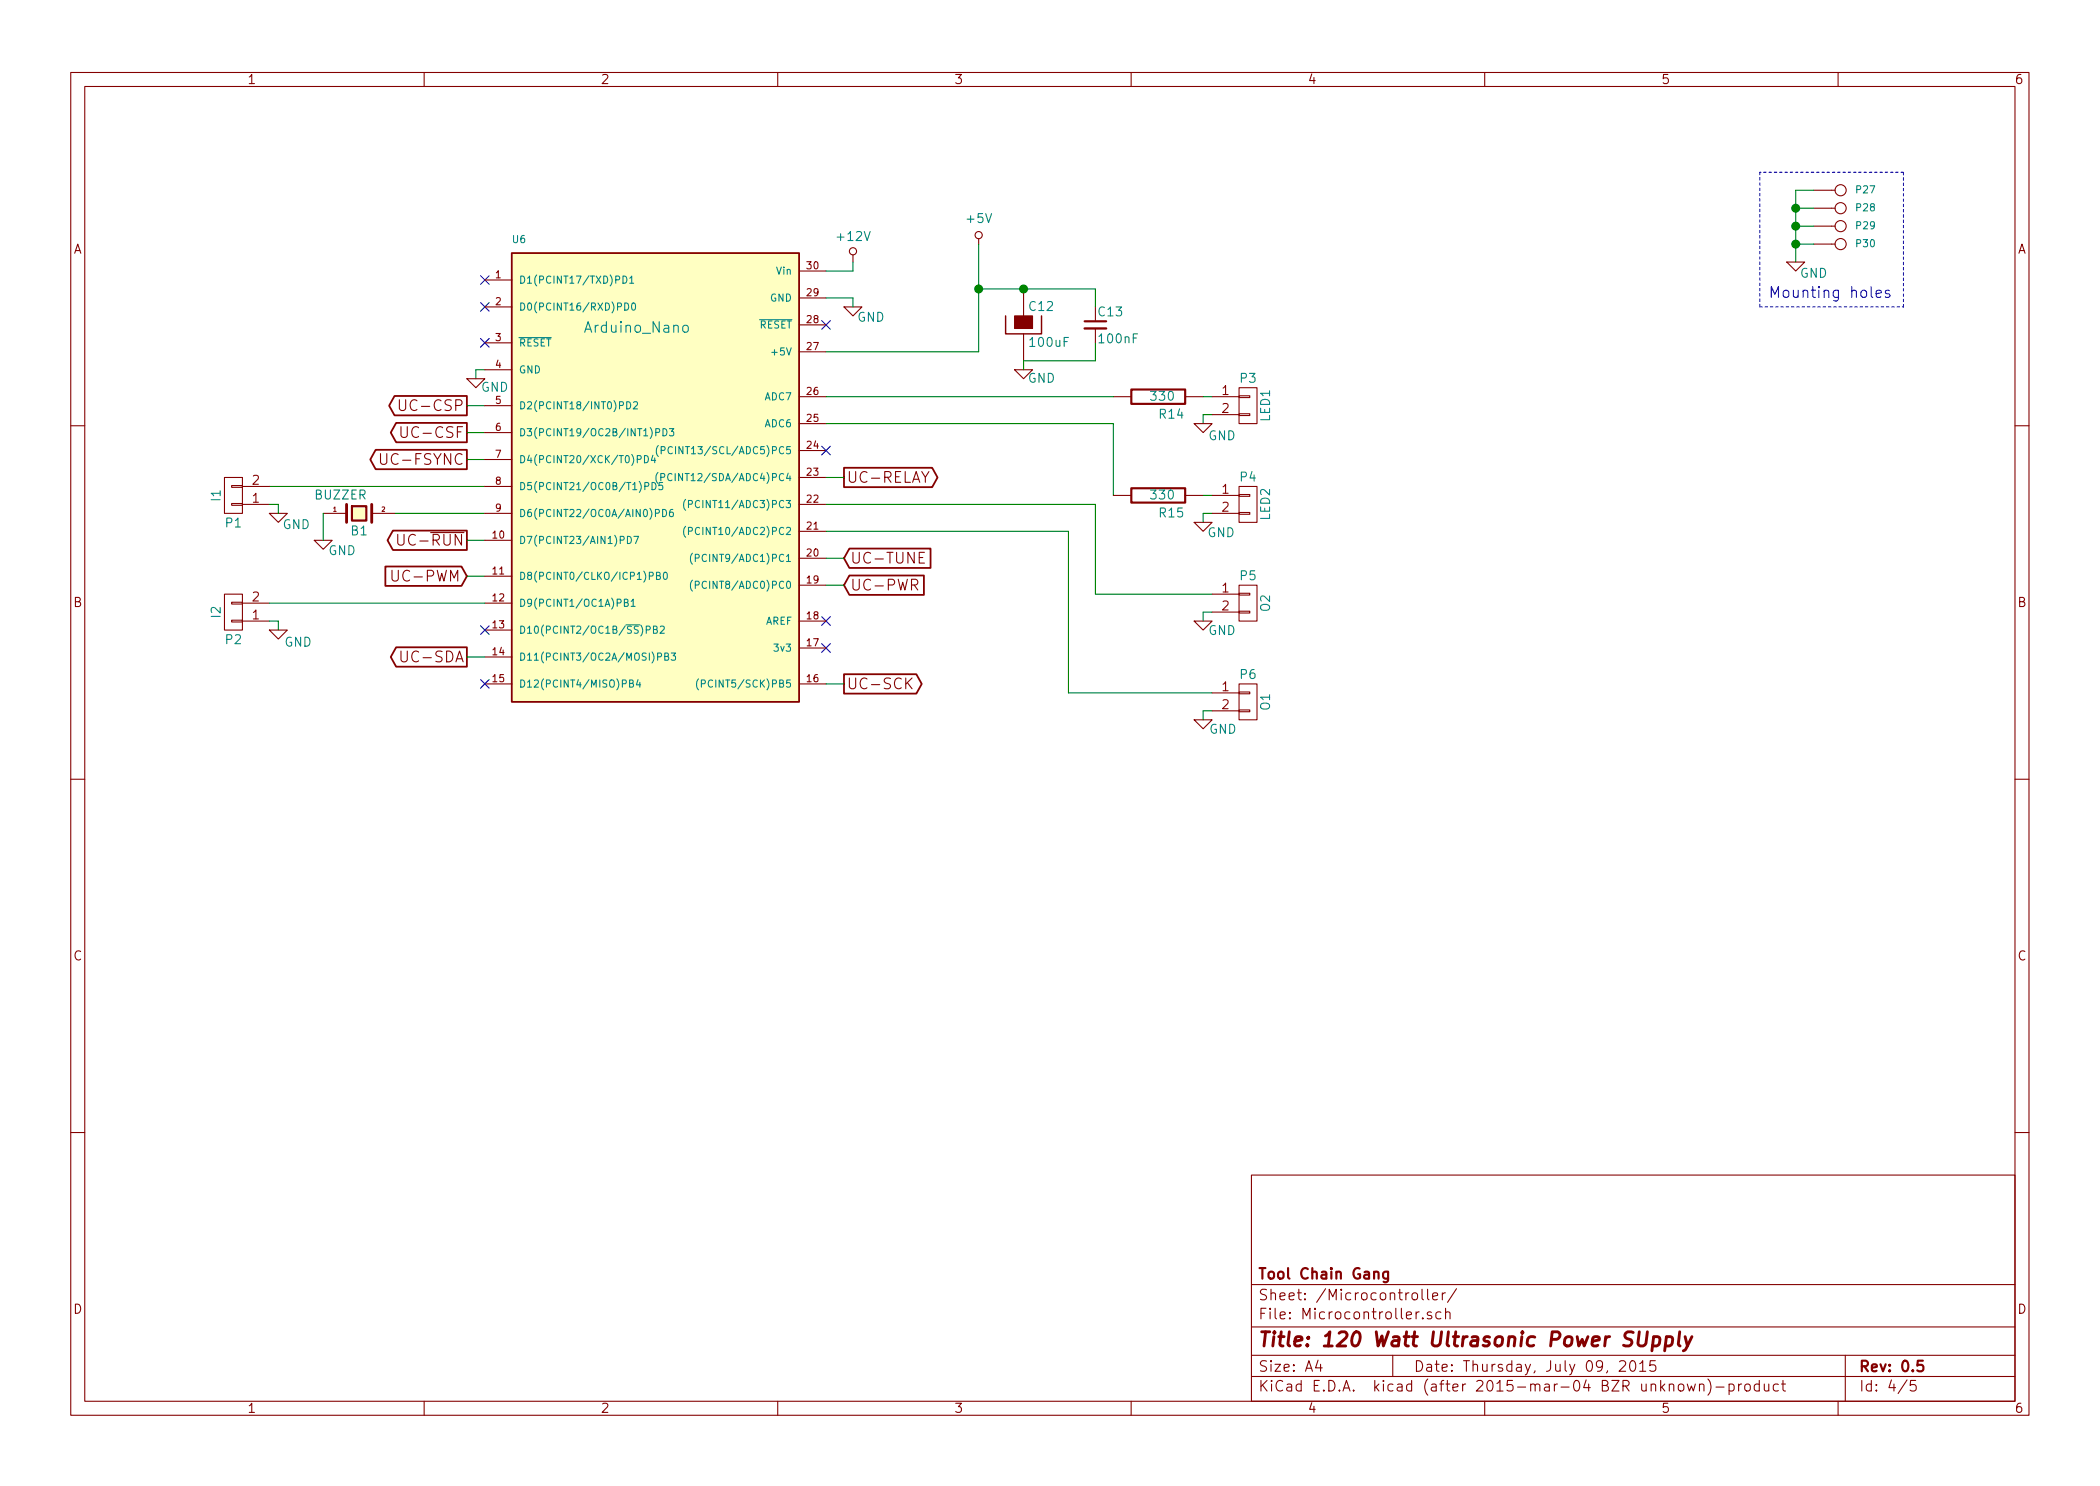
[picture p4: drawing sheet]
EESchema Schematic File Version 2
LIBS:power
LIBS:device
LIBS:transistors
LIBS:conn
LIBS:linear
LIBS:regul
LIBS:74xx
LIBS:cmos4000
LIBS:adc-dac
LIBS:memory
LIBS:xilinx
LIBS:special
LIBS:microcontrollers
LIBS:dsp
LIBS:microchip
LIBS:analog_switches
LIBS:motorola
LIBS:texas
LIBS:intel
LIBS:audio
LIBS:interface
LIBS:digital-audio
LIBS:philips
LIBS:display
LIBS:cypress
LIBS:siliconi
LIBS:opto
LIBS:atmel
LIBS:contrib
LIBS:valves
LIBS:ArduinoNano
LIBS:MCP4131
LIBS:MCP4161
LIBS:SG3525
LIBS:VRef
LIBS:ACS712
LIBS:PiezoBuzzer
LIBS:AD9833_Board
LIBS:SMPS
LIBS:OPA350
LIBS:SN74LVC2G157
LIBS:74HC1G86
LIBS:Relay_EE5
LIBS:Schematic-cache
EELAYER 25 0
EELAYER END
$Descr A4 11693 8268
encoding utf-8
Sheet 4 5
Title "120 Watt Ultrasonic Power SUpply"
Date "Thursday, July 09, 2015"
Rev "0.5"
Comp "Tool Chain Gang"
Comment1 ""
Comment2 ""
Comment3 ""
Comment4 ""
$EndDescr
Wire Wire Line
	1500 2700 2700 2700
Text GLabel 4700 3800 2    60   Output ~ 0
UC-SCK
Text GLabel 2600 3650 0    60   Output ~ 0
UC-SDA
Text GLabel 2600 3000 0    60   Output ~ 0
UC-~RUN
Wire Wire Line
	2600 3000 2700 3000
Text GLabel 2600 2250 0    60   Output ~ 0
UC-CSP
Wire Wire Line
	2600 2250 2700 2250
Text GLabel 2600 2400 0    60   Output ~ 0
UC-CSF
Wire Wire Line
	2600 2400 2700 2400
Wire Wire Line
	2200 2850 2700 2850
NoConn ~ 2700 1900
NoConn ~ 4600 1800
$Comp
L GND #PWR037
U 1 1
P 4750 1700
F 0 "#PWR037" H 4750 1450 50  0001 C CNN
F 1 "GND" H 4850 1640 50  0000 C CNN
F 2 "" H 4750 1700 60  0000 C CNN
F 3 "" H 4750 1700 60  0000 C CNN
	1    4750 1700
	1    0    0    -1  
$EndComp
$Comp
L +5V #PWR038
U 1 1
P 5450 1350
F 0 "#PWR038" H 5450 1200 50  0001 C CNN
F 1 "+5V" H 5450 1490 50  0000 C CNN
F 2 "" H 5450 1350 60  0000 C CNN
F 3 "" H 5450 1350 60  0000 C CNN
	1    5450 1350
	1    0    0    -1  
$EndComp
Wire Wire Line
	5450 1950 5450 1350
Wire Wire Line
	4600 1950 5450 1950
NoConn ~ 4600 3600
NoConn ~ 4600 3450
NoConn ~ 2700 1550
NoConn ~ 2700 1700
Text GLabel 4700 3250 2    60   Input ~ 0
UC-PWR
Wire Wire Line
	4700 3250 4600 3250
$Comp
L PIEZO_BUZZER B1
U 1 1
P 2000 2850
F 0 "B1" H 2000 2750 50  0000 C CNN
F 1 "BUZZER" H 1750 2950 50  0000 L CNN
F 2 "Discret:BUZ3-5" H 2000 2850 60  0001 C CNN
F 3 "" H 2000 2850 60  0000 C CNN
	1    2000 2850
	1    0    0    -1  
$EndComp
Wire Wire Line
	2700 2050 2650 2050
Wire Wire Line
	2650 2050 2650 2100
$Comp
L GND #PWR039
U 1 1
P 2650 2100
F 0 "#PWR039" H 2650 1850 50  0001 C CNN
F 1 "GND" H 2755 2050 50  0000 C CNN
F 2 "" H 2650 2100 60  0000 C CNN
F 3 "" H 2650 2100 60  0000 C CNN
	1    2650 2100
	1    0    0    -1  
$EndComp
$Comp
L CP C12
U 1 1
P 5700 1800
F 0 "C12" H 5725 1900 50  0000 L CNN
F 1 "100uF" H 5725 1700 50  0000 L CNN
F 2 "Capacitors_SMD:c_elec_8x6.7" H 5738 1650 30  0001 C CNN
F 3 "" H 5700 1800 60  0000 C CNN
	1    5700 1800
	1    0    0    -1  
$EndComp
$Comp
L GND #PWR040
U 1 1
P 5700 2050
F 0 "#PWR040" H 5700 1800 50  0001 C CNN
F 1 "GND" H 5800 2000 50  0000 C CNN
F 2 "" H 5700 2050 60  0000 C CNN
F 3 "" H 5700 2050 60  0000 C CNN
	1    5700 2050
	1    0    0    -1  
$EndComp
$Comp
L C_Small C13
U 1 1
P 6100 1800
F 0 "C13" H 6110 1870 50  0000 L CNN
F 1 "100nF" H 6110 1720 50  0000 L CNN
F 2 "Capacitors_SMD:C_0805_HandSoldering" H 6100 1800 60  0001 C CNN
F 3 "" H 6100 1800 60  0000 C CNN
	1    6100 1800
	1    0    0    -1  
$EndComp
Text GLabel 2600 3200 0    60   Input ~ 0
UC-PWM
Wire Wire Line
	2600 3200 2700 3200
Wire Wire Line
	4600 1650 4750 1650
Wire Wire Line
	4750 1650 4750 1700
Wire Wire Line
	5450 1600 6100 1600
Connection ~ 5450 1600
Wire Wire Line
	5700 2000 5700 2050
Text GLabel 2600 2550 0    60   Output ~ 0
UC-FSYNC
Wire Wire Line
	2600 2550 2700 2550
$Comp
L Arduino_Nano U6
U 1 1
P 3600 2600
F 0 "U6" H 2850 3850 40  0000 L BNN
F 1 "Arduino_Nano" H 3250 3350 59  0000 L BNN
F 2 "Nano:DIP-30_W15.24mm_LongPads" H 3310 3300 30  0001 C CIN
F 3 "" H 3600 2600 60  0000 C CNN
	1    3600 2600
	1    0    0    -1  
$EndComp
Wire Wire Line
	2600 3650 2700 3650
NoConn ~ 2700 3800
Wire Wire Line
	4600 3800 4700 3800
NoConn ~ 2700 3500
Wire Wire Line
	6200 2350 6200 2750
Wire Wire Line
	4600 2350 6200 2350
Wire Wire Line
	6700 2750 6750 2750
Wire Wire Line
	6700 2850 6750 2850
Wire Wire Line
	6700 2900 6700 2850
$Comp
L GND #PWR041
U 1 1
P 6700 2900
F 0 "#PWR041" H 6700 2650 50  0001 C CNN
F 1 "GND" H 6800 2840 50  0000 C CNN
F 2 "" H 6700 2900 60  0000 C CNN
F 3 "" H 6700 2900 60  0000 C CNN
	1    6700 2900
	1    0    0    -1  
$EndComp
$Comp
L R R15
U 1 1
P 6450 2750
F 0 "R15" V 6550 2750 50  0000 L CNN
F 1 "330" V 6450 2700 50  0000 L CNN
F 2 "Resistors_SMD:R_0805_HandSoldering" H 6450 2750 60  0001 C CNN
F 3 "" H 6450 2750 60  0000 C CNN
	1    6450 2750
	0    1    1    0   
$EndComp
$Comp
L CONN_01X02 P4
U 1 1
P 6950 2800
F 0 "P4" H 6950 2950 50  0000 C CNN
F 1 "LED2" V 7050 2800 50  0000 C CNN
F 2 "Connect:PINHEAD1-2" H 6950 2800 60  0001 C CNN
F 3 "" H 6950 2800 60  0000 C CNN
	1    6950 2800
	1    0    0    -1  
$EndComp
Wire Wire Line
	6700 2300 6750 2300
Wire Wire Line
	6700 2350 6700 2300
$Comp
L GND #PWR042
U 1 1
P 6700 2350
F 0 "#PWR042" H 6700 2100 50  0001 C CNN
F 1 "GND" H 6805 2280 50  0000 C CNN
F 2 "" H 6700 2350 60  0000 C CNN
F 3 "" H 6700 2350 60  0000 C CNN
	1    6700 2350
	1    0    0    -1  
$EndComp
$Comp
L CONN_01X02 P3
U 1 1
P 6950 2250
F 0 "P3" H 6950 2400 50  0000 C CNN
F 1 "LED1" V 7050 2250 50  0000 C CNN
F 2 "Connect:PINHEAD1-2" H 6950 2250 60  0001 C CNN
F 3 "" H 6950 2250 60  0000 C CNN
	1    6950 2250
	1    0    0    -1  
$EndComp
NoConn ~ 4600 2500
$Comp
L +12V #PWR043
U 1 1
P 4750 1450
F 0 "#PWR043" H 4750 1300 50  0001 C CNN
F 1 "+12V" H 4750 1590 50  0000 C CNN
F 2 "" H 4750 1450 60  0000 C CNN
F 3 "" H 4750 1450 60  0000 C CNN
	1    4750 1450
	1    0    0    -1  
$EndComp
Wire Wire Line
	4600 1500 4750 1500
Wire Wire Line
	6100 1600 6100 1700
Connection ~ 5700 1600
Wire Wire Line
	6100 1900 6100 2000
Wire Wire Line
	6100 2000 5700 2000
$Comp
L CONN_01X02 P6
U 1 1
P 6950 3900
F 0 "P6" H 6950 4050 50  0000 C CNN
F 1 "O1" V 7050 3900 50  0000 C CNN
F 2 "Connect:PINHEAD1-2" H 6950 3900 60  0001 C CNN
F 3 "" H 6950 3900 60  0000 C CNN
	1    6950 3900
	1    0    0    -1  
$EndComp
$Comp
L CONN_01X02 P5
U 1 1
P 6950 3350
F 0 "P5" H 6950 3500 50  0000 C CNN
F 1 "O2" V 7050 3350 50  0000 C CNN
F 2 "Connect:PINHEAD1-2" H 6950 3350 60  0001 C CNN
F 3 "" H 6950 3350 60  0000 C CNN
	1    6950 3350
	1    0    0    -1  
$EndComp
$Comp
L GND #PWR044
U 1 1
P 6700 3450
F 0 "#PWR044" H 6700 3200 50  0001 C CNN
F 1 "GND" H 6805 3395 50  0000 C CNN
F 2 "" H 6700 3450 60  0000 C CNN
F 3 "" H 6700 3450 60  0000 C CNN
	1    6700 3450
	1    0    0    -1  
$EndComp
$Comp
L GND #PWR045
U 1 1
P 6700 4000
F 0 "#PWR045" H 6700 3750 50  0001 C CNN
F 1 "GND" H 6810 3945 50  0000 C CNN
F 2 "" H 6700 4000 60  0000 C CNN
F 3 "" H 6700 4000 60  0000 C CNN
	1    6700 4000
	1    0    0    -1  
$EndComp
Wire Wire Line
	6700 3450 6700 3400
Wire Wire Line
	6700 3400 6750 3400
Wire Wire Line
	6700 4000 6700 3950
Wire Wire Line
	6700 3950 6750 3950
Wire Wire Line
	4600 2800 6100 2800
Wire Wire Line
	6100 2800 6100 3300
Wire Wire Line
	6100 3300 6750 3300
Wire Wire Line
	4600 2950 5950 2950
Wire Wire Line
	5950 2950 5950 3850
Wire Wire Line
	5950 3850 6750 3850
$Comp
L CONN_01X02 P1
U 1 1
P 1300 2750
F 0 "P1" H 1300 2900 50  0000 C CNN
F 1 "I1" V 1400 2750 50  0000 C CNN
F 2 "Connect:PINHEAD1-2" H 1300 2750 60  0001 C CNN
F 3 "" H 1300 2750 60  0000 C CNN
	1    1300 2750
	-1   0    0    1   
$EndComp
$Comp
L CONN_01X02 P2
U 1 1
P 1300 3400
F 0 "P2" H 1300 3550 50  0000 C CNN
F 1 "I2" V 1400 3400 50  0000 C CNN
F 2 "Connect:PINHEAD1-2" H 1300 3400 60  0001 C CNN
F 3 "" H 1300 3400 60  0000 C CNN
	1    1300 3400
	-1   0    0    1   
$EndComp
$Comp
L GND #PWR046
U 1 1
P 1550 3500
F 0 "#PWR046" H 1550 3250 50  0001 C CNN
F 1 "GND" H 1660 3430 50  0000 C CNN
F 2 "" H 1550 3500 60  0000 C CNN
F 3 "" H 1550 3500 60  0000 C CNN
	1    1550 3500
	1    0    0    -1  
$EndComp
Wire Wire Line
	1500 3450 1550 3450
Wire Wire Line
	1550 3450 1550 3500
Wire Wire Line
	1500 3350 2700 3350
$Comp
L GND #PWR047
U 1 1
P 1800 3000
F 0 "#PWR047" H 1800 2750 50  0001 C CNN
F 1 "GND" H 1905 2940 50  0000 C CNN
F 2 "" H 1800 3000 60  0000 C CNN
F 3 "" H 1800 3000 60  0000 C CNN
	1    1800 3000
	1    0    0    -1  
$EndComp
$Comp
L GND #PWR048
U 1 1
P 1550 2850
F 0 "#PWR048" H 1550 2600 50  0001 C CNN
F 1 "GND" H 1650 2785 50  0000 C CNN
F 2 "" H 1550 2850 60  0000 C CNN
F 3 "" H 1550 2850 60  0000 C CNN
	1    1550 2850
	1    0    0    -1  
$EndComp
Wire Wire Line
	1500 2800 1550 2800
Wire Wire Line
	1550 2800 1550 2850
Wire Wire Line
	1800 2850 1800 3000
$Comp
L R R14
U 1 1
P 6450 2200
F 0 "R14" V 6550 2200 50  0000 L CNN
F 1 "330" V 6450 2150 50  0000 L CNN
F 2 "Resistors_SMD:R_0805_HandSoldering" H 6450 2200 60  0001 C CNN
F 3 "" H 6450 2200 60  0000 C CNN
	1    6450 2200
	0    1    1    0   
$EndComp
Wire Wire Line
	6750 2200 6700 2200
Wire Wire Line
	4600 2200 6200 2200
$Comp
L CONN_1 P27
U 1 1
P 10250 1050
F 0 "P27" H 10330 1050 40  0000 L CNN
F 1 "CONN_1" H 10250 1105 30  0001 C CNN
F 2 "Connect:1pin" H 10250 1050 60  0001 C CNN
F 3 "" H 10250 1050 60  0000 C CNN
	1    10250 1050
	1    0    0    -1  
$EndComp
$Comp
L CONN_1 P28
U 1 1
P 10250 1150
F 0 "P28" H 10330 1150 40  0000 L CNN
F 1 "CONN_1" H 10250 1205 30  0001 C CNN
F 2 "Connect:1pin" H 10250 1150 60  0001 C CNN
F 3 "" H 10250 1150 60  0000 C CNN
	1    10250 1150
	1    0    0    -1  
$EndComp
$Comp
L CONN_1 P29
U 1 1
P 10250 1250
F 0 "P29" H 10330 1250 40  0000 L CNN
F 1 "CONN_1" H 10250 1305 30  0001 C CNN
F 2 "Connect:1pin" H 10250 1250 60  0001 C CNN
F 3 "" H 10250 1250 60  0000 C CNN
	1    10250 1250
	1    0    0    -1  
$EndComp
$Comp
L CONN_1 P30
U 1 1
P 10250 1350
F 0 "P30" H 10330 1350 40  0000 L CNN
F 1 "CONN_1" H 10250 1405 30  0001 C CNN
F 2 "Connect:1pin" H 10250 1350 60  0001 C CNN
F 3 "" H 10250 1350 60  0000 C CNN
	1    10250 1350
	1    0    0    -1  
$EndComp
$Comp
L GND #PWR049
U 1 1
P 10000 1450
F 0 "#PWR049" H 10000 1200 50  0001 C CNN
F 1 "GND" H 10100 1385 50  0000 C CNN
F 2 "" H 10000 1450 60  0000 C CNN
F 3 "" H 10000 1450 60  0000 C CNN
	1    10000 1450
	1    0    0    -1  
$EndComp
Wire Wire Line
	10000 1450 10000 1050
Wire Wire Line
	10000 1050 10100 1050
Wire Wire Line
	10100 1150 10000 1150
Connection ~ 10000 1150
Wire Wire Line
	10100 1250 10000 1250
Connection ~ 10000 1250
Wire Wire Line
	10100 1350 10000 1350
Connection ~ 10000 1350
Text Notes 9850 1650 0    60   ~ 0
Mounting holes
Wire Notes Line
	9800 1700 10600 1700
Wire Notes Line
	10600 1700 10600 950 
Wire Notes Line
	10600 950  9800 950 
Wire Notes Line
	9800 950  9800 1700
Text GLabel 4700 3100 2    60   Input ~ 0
UC-TUNE
Wire Wire Line
	4700 3100 4600 3100
Text GLabel 4700 2650 2    60   Output ~ 0
UC-RELAY
Wire Wire Line
	4600 2650 4700 2650
Wire Wire Line
	4750 1500 4750 1450
$EndSCHEMATC
